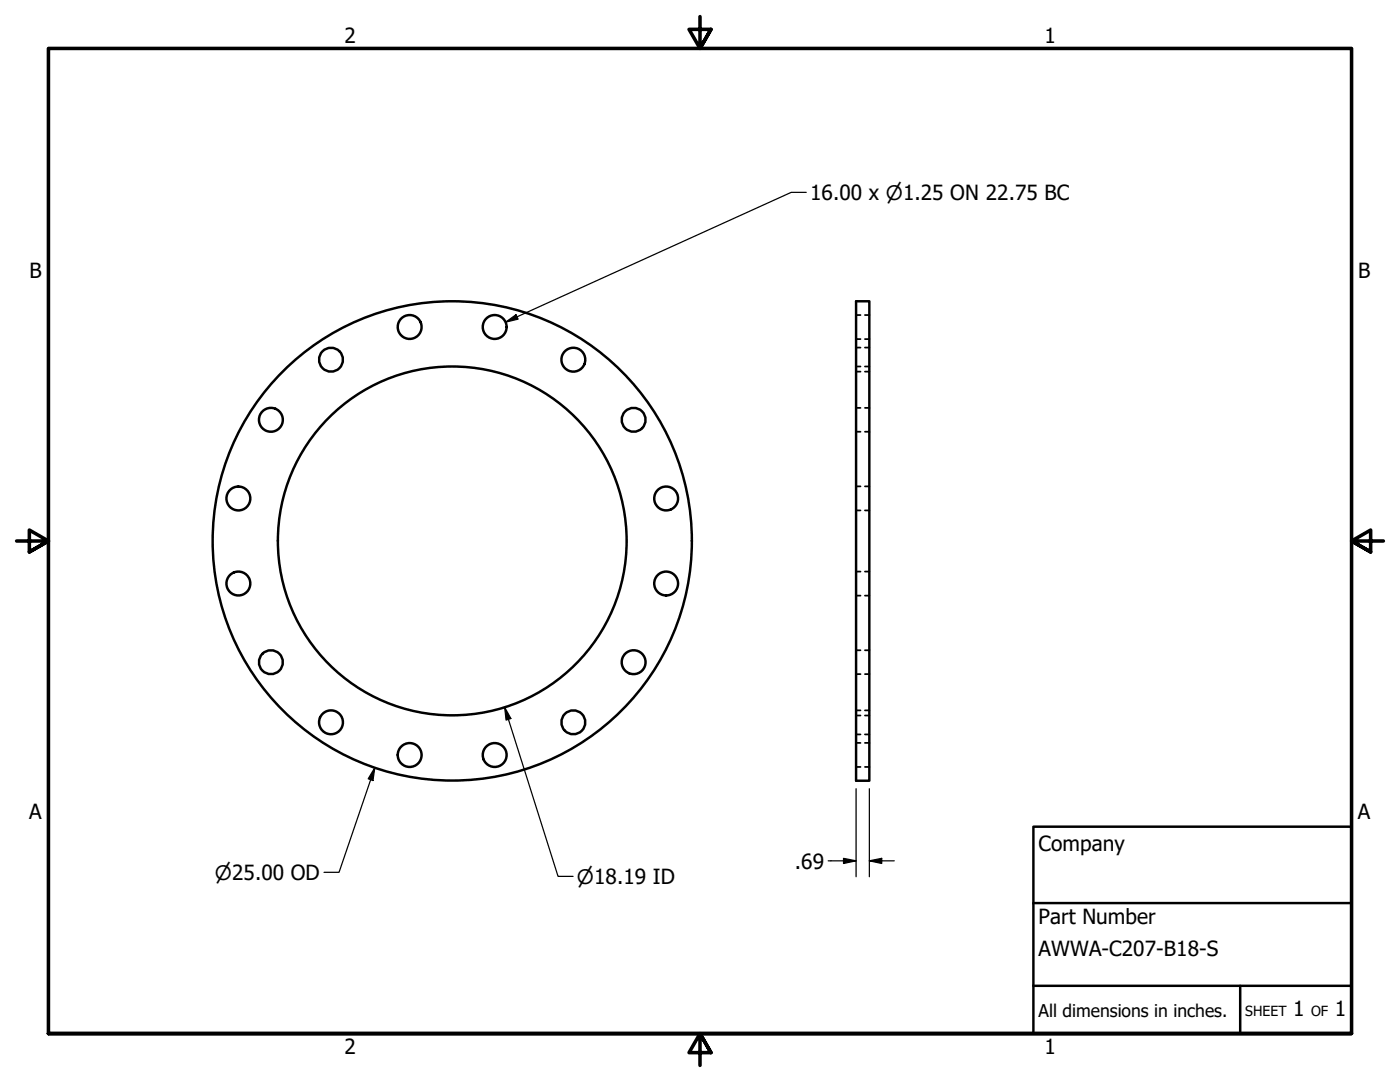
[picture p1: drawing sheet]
<svg xmlns="http://www.w3.org/2000/svg" width="279mm" height="216mm" viewBox="0 0 279 216" stroke-linecap="round" stroke-linejoin="round" font-family="sans-serif">
<!-- layer: Visible (ANSI) -->
<g fill="none" stroke="#000" stroke-width=".49">
<path d="M170.9 60.1h2.6v95.7h-2.6z"/>
<circle cx="66.1" cy="71.8" r="2.38"/>
<circle cx="81.8" cy="65.2" r="2.38"/>
<circle cx="98.7" cy="65.2" r="2.38"/>
<circle cx="114.4" cy="71.8" r="2.38"/>
<circle cx="47.6" cy="99.5" r="2.38"/>
<circle cx="54.1" cy="83.8" r="2.38"/>
<circle cx="126.5" cy="83.8" r="2.38"/>
<circle cx="132.9" cy="99.5" r="2.38"/>
<circle cx="47.6" cy="116.4" r="2.38"/>
<circle cx="90.3" cy="107.9" r="47.8"/>
<circle cx="90.3" cy="107.9" r="34.8"/>
<circle cx="132.9" cy="116.4" r="2.38"/>
<circle cx="54.1" cy="132.1" r="2.38"/>
<circle cx="126.5" cy="132.1" r="2.38"/>
<circle cx="66.1" cy="144.1" r="2.38"/>
<circle cx="81.8" cy="150.7" r="2.38"/>
<circle cx="98.7" cy="150.7" r="2.38"/>
<circle cx="114.4" cy="144.1" r="2.38"/>
</g>
<!-- layer: Hidden (ANSI) -->
<g fill="none" stroke="#000" stroke-width=".35">
<path d="M170.9 73.1h.8M170.9 74.2h.8M170.9 69.4h.8M170.9 67.7h.8M170.9 62.9h.8M172.6 73.1h.9M172.6 74.2h.9M172.6 69.4h.9M172.6 67.7h.9M172.6 62.9h.9M170.9 86.1h.8M170.9 81.4h.8"/>
<path d="M170.9 97h.8M172.6 86.1h.9M172.6 81.4h.9M172.6 97h.9M170.9 101.8h.8M170.9 118.9h.8M170.9 114.1h.8M172.6 101.8h.9M172.6 118.9h.9M172.6 114.1h.9M170.9 134.5h.8M170.9 129.8h.8"/>
<path d="M172.6 134.5h.9M172.6 129.8h.9M170.9 142.8h.8M170.9 146.5h.8M170.9 141.7h.8M170.9 153h.8M170.9 148.2h.8M172.6 142.8h.9M172.6 146.5h.9M172.6 141.7h.9M172.6 153h.9M172.6 148.2h.9"/>
</g>
<!-- layer: Border (ANSI) -->
<path d="M139.7 3.3v6.4l-2.2-3.8h4.4l-2.2 3.8 2.2-3.8M3.3 107.9h6.4l-3.8-2.1v4.3l3.8-2.2-3.8 2.2M276.1 107.9h-6.4l3.8-2.1v4.3l-3.8-2.2 3.8 2.2M9.7 206.2v-196.5h260v196.5h-260h260M141.9 210l-2.2-3.8 2.2 3.8h-4.4l2.2-3.8v6.4" fill="none" stroke="#000" stroke-width=".71"/>
<!-- layer: Title (ANSI) -->
<path d="M206.2 165h63.5v41.2h-63.5zM206.2 196.7h63.5M206.2 180.2h63.5M247.5 196.7v9.5" fill="none" stroke="#000" stroke-width=".49"/>
<!-- layer: Dimension (ANSI) -->
<path d="M160.9 38.4h-3l-57 25.9M100.9 64.3l2.1-1.5 .4 .9zM74.8 153.2l-.4 2.6-.9-.4zM74.8 153.2l-7.1 20.9h-3M100.7 141.1l1.3 2.3-1 .3zM100.7 141.1l10.7 33.8h3M170.9 157.4v17.5M173.5 157.4v17.5M165.3 171.8h5.6M168.3 171.3l2.6 .5-2.6 .5zM173.5 171.8l2.5-.5v1zM173.5 171.8h5" fill="none" stroke="#000" stroke-width=".25"/>
<g fill="#000">
<path d="M100.9 64.3l2.1-1.5 .4 .9z" fill-rule="evenodd"/>
<path d="M74.8 153.2l-.4 2.6-.9-.4z" fill-rule="evenodd"/>
<path d="M100.7 141.1l1.3 2.3-1 .3z" fill-rule="evenodd"/>
<path d="M168.3 171.3l2.6 .5-2.6 .5z" fill-rule="evenodd"/>
<path d="M173.5 171.8l2.5-.5v1z" fill-rule="evenodd"/>
</g>
<g font-size="4.2">
<text x="68.7" y="8.6">2</text>
<text x="208.4" y="8.6">1</text>
<text x="161.7" y="39.9">16.00 x ⌀1.25 ON 22.75 BC</text>
<text x="5.9" y="55.5">B</text>
<text x="271" y="55.5">B</text>
<text x="5.8" y="163.4">A</text>
<text x="271" y="163.4">A</text>
<text x="158.6" y="173.3">.69</text>
<text x="207.3" y="169.8">Company</text>
<text x="207.3" y="184.4">Part Number</text>
<text x="207.3" y="190.7">AWWA-C207-B18-S</text>
<text x="258.1" y="202.8">1</text>
<text x="266.4" y="202.8">1</text>
<text x="68.7" y="210.3">2</text>
<text x="208.4" y="210.3">1</text>
</g>
<g font-size="4">
<text x="42.9" y="175.5">⌀25.00 OD</text>
<text x="115.1" y="176.3">⌀18.19 ID</text>
</g>
<text font-size="3.5" x="207.3" y="202.9">All dimensions in inches.</text>
<g font-size="2.8">
<text x="248.5" y="202.8">SHEET</text>
<text x="261.7" y="202.8">OF</text>
</g>
</svg>
